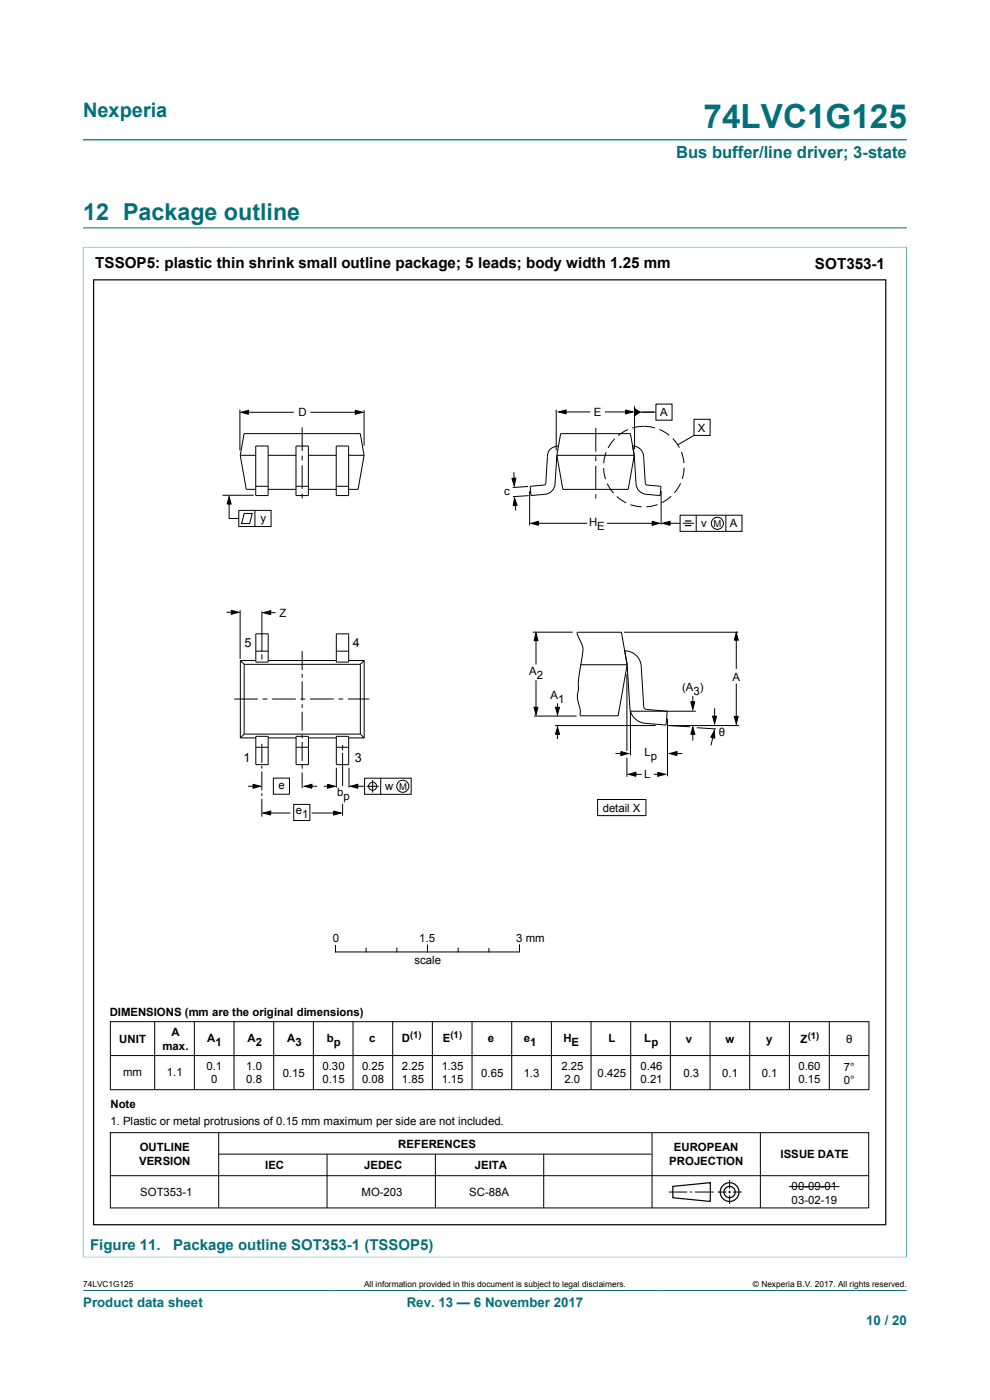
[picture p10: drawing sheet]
<svg xmlns="http://www.w3.org/2000/svg" width="210mm" height="297mm" viewBox="0 0 210 297" stroke-linecap="round" stroke-linejoin="round" font-family="sans-serif">
<path d="M17.6 29.7h174.8M17.6 52.4h174.7M17.6 52.4v214.3M17.6 48.3h174.8M192.3 52.4v214.3M17.6 266.7h174.7M17.6 273.8h174.8" fill="none" stroke="#036f7b" stroke-width=".21"/>
<g fill="none" stroke="#000" stroke-width=".21">
<path d="M50.9 86.9v8.6M51 96.6l1.2 7.2h2M51 96.6h3.2M51 96.6l.8-4.6h24.6l.8 4.6M51.1 87.5l1.6-.5v.9zM52.1 87.5h10.2M54.2 94.6h2.7v10.5h-2.7zM56.9 96.6h5.9M62.8 94.6h2.6v10.5h-2.6zM64.1 90.7v5M64.1 96.7v1M64.1 98.7v5"/>
<path d="M65.4 96.6h5.9M65.8 87.5h10.3M71.3 94.6h2.6v10.5h-2.6zM73.9 96.6h3.3M75.4 87l1.5 .5-1.5 .4zM77.2 87v7.5M77.2 96.6l-1.2 7.2h-2.1M118 86.9v8.7M118.1 96.6l-.4 6.1a2.36 2.36 0 0 1-2.1 2.2l-3 .2-.1-1M118.1 96.6l.8-4.6h14.8l.8 4.6M118.1 96.6l1.3 7.2h13.9l1.2-7.2M118.1 96.6h16.4"/>
<path d="M118.5 94.6h-.2a2.21 2.21 0 0 0-2.2 2.2l-.4 5.9-.3 .2-2.9 .3v.9M118.5 94.6h.1M118.5 87.4l1.6-.4v.8zM119.2 87.4h6M126.4 90.8v5M126.4 96.8v1M126.4 98.8v5.1M128 99.3l.4 2.4M128.3 87.4h5.2M128.6 95.9l-.5 2.4M130.4 93.1l-1.4 1.9M132.7 87l1.5 .4-1.5 .4z"/>
<path d="M133.2 91.2l-2.1 1.2M134.2 94.6a2.33 2.33 0 0 1 2.3 2.2l.4 5.9 .3 .2 3 .3-.2 1.9-2.9-.2a2.36 2.36 0 0 1-2.2-2.2l-.4-6.1M134.6 86.2v9.1M134.6 86.7l1.2 .7-1.2 .8zM135.2 87.4h3.9M136.5 90.4l-2.4 .4M136.6 90.4l2.4 .4M139.1 85.7h3.5v3.4h-3.5zM139.9 91.1l2.1 1.3M142.7 93l1.4 2M144.5 95.9l.6 2.3M145.1 99.2l-.4 2.4"/>
<path d="M147.2 89h3.4v3.4h-3.4zM147.2 92.4l-3.4 1.9M47.2 105.1h6.6M48.6 105.4l.4 1.5h-.8zM48.6 106v4h2.1M50.7 108.3h6.8v3.4h-6.8zM51.8 108.9h1.7l-.5 2.2h-1.8zM54.1 108.3v3.4M54.2 103.2h2.7M56.9 103.8h5.9M62.8 103.2h2.6M64.1 104.7v1"/>
<path d="M65.4 103.8h5.9M71.3 103.2h2.6M108.6 101.5l.8-.1-.3 1.6zM109 100.2l.1 2.3M109.2 105.7l.5 1.5-.9 .1zM109.2 106.2l.2 2.1M112 103.2l-3.2 .2M112.1 105.1l-3.3 .3M112.3 104.2v7.3M112.5 104.1v.4M112.6 111l1.6-.4v.8zM113.4 111h11.2"/>
<path d="M126.4 104.9v.9M128.8 111h10.1M128.8 102.6l1.3 2M130.8 105.3l2 1.4M133.7 107.1l2.4 .4M138.3 110.6l1.6 .4-1.6 .4zM139.5 107l-2.4 .5M140.1 104.1v.4M140.2 104.2v7.1M140.5 111l1.6-.4v.8zM141.4 111h2.9M142.4 105.3l-2 1.3"/>
<path d="M144.3 109.3h13.1v3.4h-13.1zM144.4 102.5l-1.3 2M144.8 111h2.4M147.7 109.3v3.4M154 109.3v3.4M48.1 129.9h1.9M49.1 129.5l1.6 .4-1.6 .4zM50.9 129.4v10.4M54.3 134.5h2.6v6h-2.6zM54.3 138.1h2.6M55.6 129.7v8.5M55.6 138.8v1.1"/>
<path d="M55.8 130l1.6-.5v.9zM56.4 130h2M64.1 138.1v4M71.3 134.5h2.7v6h-2.7zM71.3 138.1h2.7M113 134.1h8.5M113.7 134.3l.4 1.6h-.8zM113.7 134.9v6.1M122.4 134.2l.9 2.1a3.9 3.9 0 0 1 .2 3.1 32.4 32.4 0 0 0-.9 7.4 6.5 6.5 0 0 0 .5 3.8l-.1 1.2M122.5 134.1h9.3l1.2 6.9M132.3 134.1h24.3M132.5 138.1h.1"/>
<path d="M132.5 138.1a3.5 3.5 0 0 1 3.5 3.2l.6 8.9 .5 .3 4.4 .4-.2 2.9-4.5-.4a3.6 3.6 0 0 1-3.1-2.5M156.2 134.2l.4 1.6h-.8zM156.2 135.3v6.6M49.7 148.3h5M51 140.1h3.3M51 156.5h3.3M51 140.1l.8 .8M51 140.1v16.4M51.8 140.9h24.6M51.8 155.7h24.6M51.8 155.7l-.8 .8M51.8 140.9v14.8"/>
<path d="M54.3 156.2h2.6v6h-2.6zM54.3 158.5h2.6M55.5 157.8v4M55.7 148.3h1M56.9 140.1h14.4M56.9 156.5h5.9M57.7 148.3h5M62.8 156.2h2.6v6h-2.6zM62.8 158.5h2.6M63.8 148.3h1M64.1 142.9v.9M64.1 144.6v4"/>
<path d="M64.1 149.4v.8M64.1 151v4M64.1 155.8v.8M64.1 157.4v4M65.4 156.5h5.9M70.8 148.3h-5M71.3 156.2h2.7v6h-2.7zM71.3 158.5h2.7M71.8 148.3h1M72.7 158v1.2M72.7 159.7v7M73.8 148.3h4.5"/>
<path d="M74 140.1h3.2M74 156.5h3.2M76.4 155.7l.8 .8M76.4 140.9v14.8M77.2 140.1l-.8 .8M77.2 140.1v16.4M113.3 150h.8l-.4 1.6zM113.3 151.9h9M113.7 144.3v6.6M117.7 153.9h21.4M117.8 150h.9l-.4 1.6zM118.3 154.2l.4 1.6h-.9z"/>
<path d="M118.3 149.2v1.9M118.3 155.2v1.6M123.1 141h9.9M130.6 159.9h1.6M131.7 159.4l1.6 .5-1.6 .4zM133 143.1v16.2M133 141l.7 9.9M133 141l-1.9 10.9h-8.1M133.7 150.9v9.4M133.7 150.9h13.9M141.6 152.4v12.3M141.7 153.9l4.7 .3"/>
<path d="M141.8 153.9h15M142 159.9l1.6-.5v.9zM142.9 159.9h1.8M146.5 148.9h.9l-.4 1.6zM147 154.2l.4 1.6h-.9zM147 147.6v1.9M147 155.2v1.9M147.8 154.4l4.1 .2M151.2 151.9h.8l-.4 1.6zM151.4 155.5l-.6 2.6M151.5 154.9l.1 1.7-.8-.2zM151.6 150.2v2.6"/>
<path d="M155.8 152h.8l-.4 1.6zM156.2 145v7.5M52.6 166.8h1.9M53.7 166.4l1.6 .4-1.6 .4zM55.5 162.4v.6M55.5 163.7v4M55.5 168.3v.6M55.5 169.5v3.7M55.8 172.5l1.6-.4v.8zM57 172.5h4.6M58 165.1h3.4v3.4h-3.4zM62.3 170.6h3.4v3.5h-3.4z"/>
<path d="M64.1 162.3v.8M64.1 163.9v3.3M64.6 166.8l1.6-.4v.8zM65.8 166.8h1.5M66.1 172.5h5.5M68.7 166.8h1.5M69.5 166.4l1.6 .4-1.6 .4zM70.8 172.1l1.6 .4-1.6 .4zM71.3 162.9v4.2M72.7 170.5v2.5M74 162.9v4.2M74.3 166.8l1.6-.4v.8z"/>
<path d="M75.2 166.8h2.1M77.3 165.1h9.9v3.4h-9.9zM77.7 166.8h2.7M79 165.5v2.6M80.8 165.1v3.4M126.8 169.6h10.2v3.4h-10.2zM133 160.7v4.1M133.3 164.3l1.6-.5v.9zM134 164.3h2.1M138.7 164.3h1.6M139.5 163.8l1.6 .5-1.6 .4zM23.4 216.7h160.9v14.5h-160.9z"/>
<path d="M32.8 216.7v14.5M41.2 216.7v14.5M49.6 216.7v14.5M58.1 216.7v14.5M66.5 216.7v14.5M71.2 200.6v1.3h38.9M74.9 216.7v14.5M77.7 201.1v.8M83.3 216.7v14.5M84.2 201.1v.8M90.7 200.5v1.4M91.7 216.7v14.5"/>
<path d="M97.2 201.1v.8M100.1 216.7v14.5M103.7 201.2v.7M108.5 216.7v14.5M110.2 200.4v1.5M117 216.7v14.5M125.4 216.7v14.5M133.8 216.7v14.5M142.2 216.7v14.5M150.6 216.7v14.5M159 216.7v14.5M167.4 216.7v14.5"/>
<path d="M175.9 216.8v14.4M23.4 223.9h160.9M23.4 240.3h160.9v16h-160.9zM23.4 249.4h160.9M46.4 240.3v16M46.4 244.8h91.8M69.4 244.8v11.5M92.4 244.8v11.5M115.3 244.8v11.5M138.3 240.3v16M141.9 252.9h3.9M146.4 252.9h.4"/>
<path d="M147.4 252.9h4M152.2 252.9h1.9M154.5 252.9h.6M154.8 250.3v1.9M154.8 252.6v.5M154.8 253.6v1.8M155.5 252.9h1.8M161.3 240.3v16M167.3 251.7h10.8"/>
<circle cx="152.2" cy="111" r="1.28"/>
<circle cx="79" cy="166.8" r=".86"/>
<circle cx="85.4" cy="166.8" r="1.28"/>
</g>
<g fill="none" stroke="#000" stroke-width=".25">
<path d="M19.9 59.4h168v200.4h-168zM145.3 110.5h1.4M145.3 111.5h1.4M142.7 251.7l8-.8v4l-8-.8z"/>
<circle cx="154.8" cy="252.9" r="1.99"/>
<circle cx="154.8" cy="252.9" r="1.2"/>
</g>
<g fill="#000">
<path d="M51.1 87.5l1.6-.5v.9zM75.4 87l1.5 .5-1.5 .4zM118.5 87.4l1.6-.4v.8zM132.7 87l1.5 .4-1.5 .4zM134.6 86.7l1.2 .7-1.2 .8zM48.6 105.4l.4 1.5h-.8zM108.6 101.5l.8-.1-.3 1.6zM109.2 105.7l.5 1.5-.9 .1zM112.6 111l1.6-.4v.8zM138.3 110.6l1.6 .4-1.6 .4zM140.5 111l1.6-.4v.8zM49.1 129.5l1.6 .4-1.6 .4z"/>
<path d="M55.8 130l1.6-.5v.9zM113.7 134.3l.4 1.6h-.8zM156.2 134.2l.4 1.6h-.8zM113.3 150h.8l-.4 1.6zM118.3 154.2l.4 1.6h-.9zM117.8 150h.9l-.4 1.6zM131.7 159.4l1.6 .5-1.6 .4zM147 154.2l.4 1.6h-.9zM146.5 148.9h.9l-.4 1.6zM151.5 154.9l.1 1.7-.8-.2zM151.2 151.9h.8l-.4 1.6zM155.8 152h.8l-.4 1.6z"/>
<path d="M53.7 166.4l1.6 .4-1.6 .4zM55.8 172.5l1.6-.4v.8zM64.6 166.8l1.6-.4v.8zM69.5 166.4l1.6 .4-1.6 .4zM70.8 172.1l1.6 .4-1.6 .4zM74.3 166.8l1.6-.4v.8zM133.3 164.3l1.6-.5v.9zM139.5 163.8l1.6 .5-1.6 .4zM142 159.9l1.6-.5v.9z"/>
</g>
<text font-size="7.1" fill="#036f7b" x="149.2" y="27.2">74LVC1G125</text>
<text font-size="4.9" fill="#036f7b" x="17.6" y="46.6">12 Package outline</text>
<text font-size="4.2" fill="#036f7b" x="17.6" y="24.8">Nexperia</text>
<text font-size="3.5" fill="#036f7b" x="143.4" y="33.5">Bus buffer/line driver; 3-state</text>
<g font-size="3.2">
<text x="20.2" y="56.9">TSSOP5: plastic thin shrink small outline package; 5 leads; body width 1.25 mm</text>
<text x="172.9" y="57">SOT353-1</text>
</g>
<text font-size="3.2" fill="#036f7b" x="19.1" y="265.2">Figure 11.  Package outline SOT353-1 (TSSOP5)</text>
<g font-size="2.8" fill="#036f7b">
<text x="17.6" y="277.3">Product data sheet</text>
<text x="86.3" y="277.3">Rev. 13 — 6 November 2017</text>
<text x="183.7" y="281">10 / 20</text>
</g>
<g font-size="2.7">
<text x="51.8" y="137.2">5</text>
<text x="74.8" y="137.2">4</text>
<text x="51.7" y="161.6">1</text>
<text x="75.3" y="161.6">3</text>
</g>
<g font-size="2.4">
<text x="63.3" y="88.3">D</text>
<text x="125.9" y="88.3">E</text>
<text x="140" y="88.3">A</text>
<text x="148" y="91.5">X</text>
<text x="107" y="104.9">c</text>
<text x="55.3" y="110.7">y</text>
<text x="125" y="111.5">H</text>
<text x="126.7" y="112.4">E</text>
<text x="148.7" y="111.7">v</text>
<text x="154.8" y="111.9">A</text>
<text x="59.3" y="131">Z</text>
<text x="112.2" y="143.3">A</text>
<text x="113.9" y="144.1">2</text>
<text x="116.8" y="148.3">A</text>
<text x="118.4" y="149.1">1</text>
<text x="144.7" y="146.6">(A )</text>
<text x="147.1" y="147.4">3</text>
<text x="155.3" y="144.4">A</text>
<text x="136.7" y="160.4">L</text>
<text x="138.1" y="161.2">p</text>
<text x="152.5" y="156.1">θ</text>
<text x="59.1" y="167.4">e</text>
<text x="81.7" y="167.5">w</text>
<text x="136.7" y="165.1">L</text>
<text x="62.8" y="172.8">e</text>
<text x="64.1" y="173.5">1</text>
<text x="71.5" y="168.9">b</text>
<text x="72.9" y="169.8">p</text>
<text x="127.8" y="172.2">detail X</text>
<text x="70.6" y="199.7">0</text>
<text x="88.9" y="199.7">1.5</text>
<text x="109.5" y="199.7">3 mm</text>
<text x="87.9" y="204.5">scale</text>
<text x="23.3" y="215.6">DIMENSIONS (mm are the original dimensions)</text>
<text x="25.3" y="221.2">UNIT</text>
<text x="36.3" y="219.8">A</text>
<text x="44" y="221">A</text>
<text x="45.7" y="221.8">1</text>
<text x="52.5" y="221">A</text>
<text x="54.3" y="221.8">2</text>
<text x="60.9" y="221">A</text>
<text x="62.7" y="221.8">3</text>
<text x="69.3" y="221">b</text>
<text x="70.8" y="221.8">p</text>
<text x="78.3" y="221">c</text>
<text x="85.2" y="221">D</text>
<text x="93.9" y="221">E</text>
<text x="103.5" y="221">e</text>
<text x="111.1" y="221">e</text>
<text x="112.5" y="221.8">1</text>
<text x="119.5" y="221">H</text>
<text x="121.2" y="221.8">E</text>
<text x="129.1" y="221">L</text>
<text x="136.7" y="221">L</text>
<text x="138.2" y="221.8">p</text>
<text x="145.5" y="221.3">v</text>
<text x="153.9" y="221.3">w</text>
<text x="162.5" y="221.3">y</text>
<text x="169.8" y="221.3">Z</text>
<text x="179.5" y="221.2">θ</text>
<text x="34.4" y="222.8">max.</text>
<text x="43.8" y="226.9">0.1</text>
<text x="52.2" y="226.9">1.0</text>
<text x="68.4" y="226.9">0.30</text>
<text x="76.8" y="226.9">0.25</text>
<text x="85.2" y="226.9">2.25</text>
<text x="93.7" y="226.9">1.35</text>
<text x="119.1" y="226.9">2.25</text>
<text x="135.9" y="226.9">0.46</text>
<text x="169.4" y="226.9">0.60</text>
<text x="179" y="227.1">7°</text>
<text x="26.1" y="228.2">mm</text>
<text x="35.4" y="228.3">1.1</text>
<text x="44.8" y="229.8">0</text>
<text x="52.2" y="229.8">0.8</text>
<text x="60" y="228.4">0.15</text>
<text x="68.4" y="229.8">0.15</text>
<text x="76.8" y="229.8">0.08</text>
<text x="85.2" y="229.8">1.85</text>
<text x="93.7" y="229.8">1.15</text>
<text x="102.1" y="228.4">0.65</text>
<text x="111.1" y="228.4">1.3</text>
<text x="119.7" y="229.8">2.0</text>
<text x="126.8" y="228.4">0.425</text>
<text x="135.9" y="229.8">0.21</text>
<text x="145" y="228.4">0.3</text>
<text x="153.2" y="228.4">0.1</text>
<text x="161.6" y="228.4">0.1</text>
<text x="169.4" y="229.8">0.15</text>
<text x="179" y="230">0°</text>
<text x="23.5" y="235">Note</text>
<text x="23.5" y="238.6">1. Plastic or metal protrusions of 0.15 mm maximum per side are not included.</text>
<text x="29.7" y="244.2">OUTLINE</text>
<text x="84.5" y="243.5">REFERENCES</text>
<text x="143" y="244.2">EUROPEAN</text>
<text x="165.6" y="245.7">ISSUE DATE</text>
<text x="29.6" y="247.2">VERSION</text>
<text x="56.2" y="248.1">IEC</text>
<text x="77.2" y="248.1">JEDEC</text>
<text x="100.7" y="248.1">JEITA</text>
<text x="141.9" y="247.2">PROJECTION</text>
<text x="29.7" y="253.7">SOT353-1</text>
<text x="76.7" y="253.7">MO-203</text>
<text x="99.5" y="253.7">SC-88A</text>
<text x="167.9" y="252.5">00-09-01</text>
<text x="167.9" y="255.4">03-02-19</text>
</g>
<g font-size="2">
<text x="151.3" y="111.7">M</text>
<text x="84.7" y="167.5">M</text>
<text x="87" y="220.3">(1)</text>
<text x="95.6" y="220.3">(1)</text>
<text x="171.3" y="220.4">(1)</text>
</g>
<g font-size="1.8">
<text x="17.6" y="273.1">74LVC1G125</text>
<text x="77.2" y="273.1">All information provided in this document is subject to legal disclaimers.</text>
<text x="159.7" y="273.1">© Nexperia B.V. 2017. All rights reserved.</text>
</g>
</svg>
